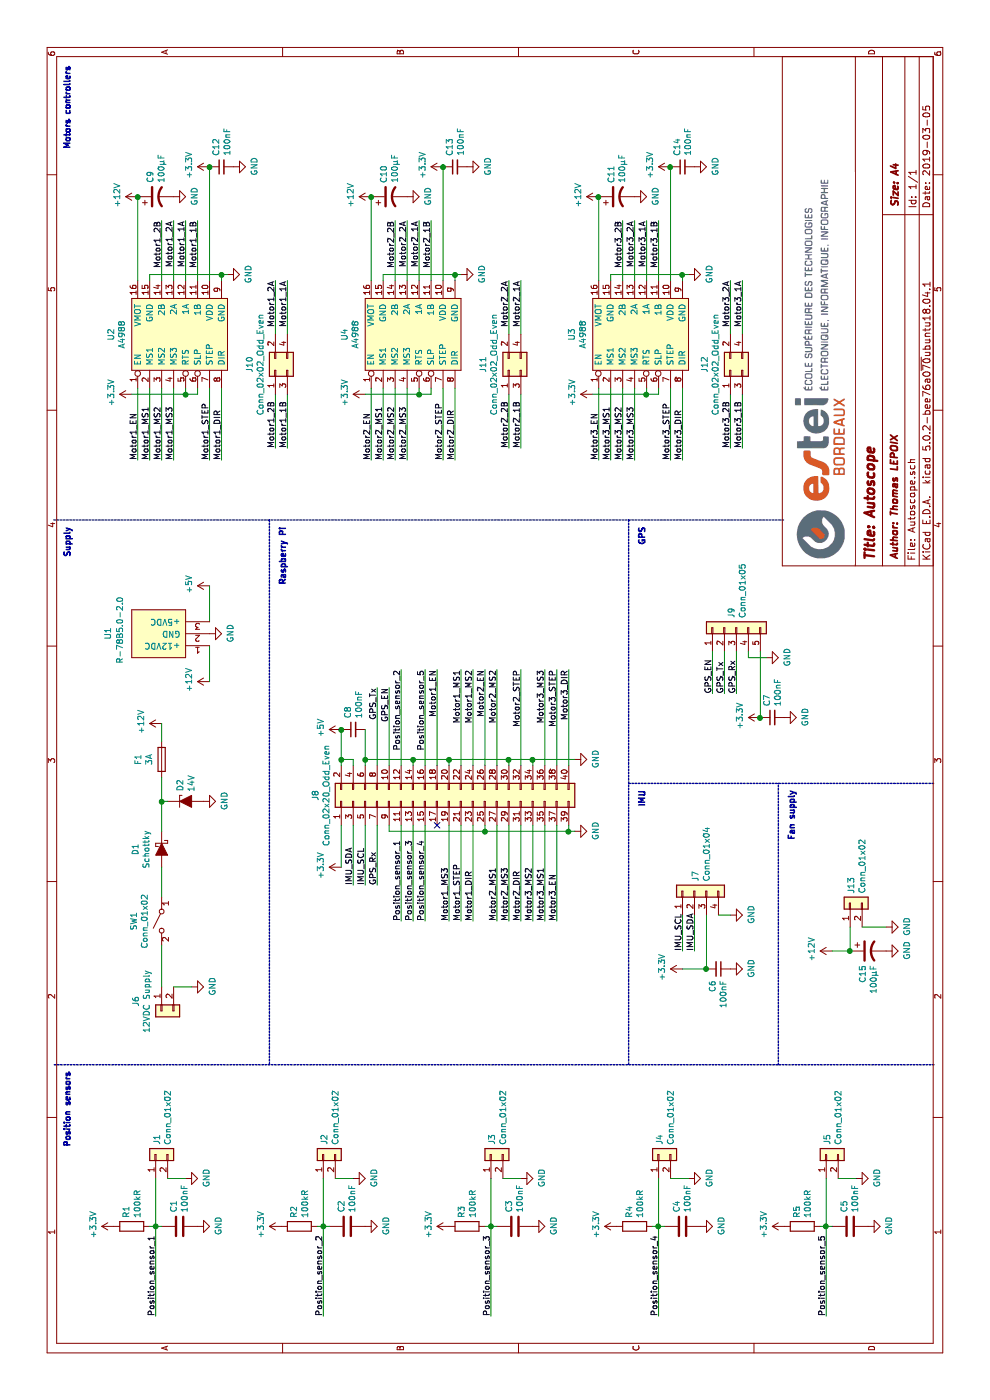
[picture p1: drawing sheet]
EESchema Schematic File Version 4
LIBS:Autoscope-cache
EELAYER 26 0
EELAYER END
$Descr A4 11693 8268
encoding utf-8
Sheet 1 1
Title "Autoscope"
Date "2019-03-05"
Rev ""
Comp ""
Comment1 ""
Comment2 ""
Comment3 ""
Comment4 ""
$EndDescr
$Comp
L Device:D_Zener_ALT D2
U 1 1
P 5000 1550
F 0 "D2" V 4954 1629 50  0000 L CNN
F 1 "14V" V 5045 1629 50  0000 L CNN
F 2 "Diode_SMD:D_SMC_Handsoldering" H 5000 1550 50  0001 C CNN
F 3 "~" H 5000 1550 50  0001 C CNN
	1    5000 1550
	0    1    1    0   
$EndComp
$Comp
L Device:D_Schottky_ALT D1
U 1 1
P 4600 1350
F 0 "D1" H 4600 1134 50  0000 C CNN
F 1 "Schottky" H 4600 1225 50  0000 C CNN
F 2 "Diode_SMD:D_SMC_Handsoldering" H 4600 1350 50  0001 C CNN
F 3 "~" H 4600 1350 50  0001 C CNN
	1    4600 1350
	-1   0    0    1   
$EndComp
$Comp
L power:+12V #PWR024
U 1 1
P 5650 1350
F 0 "#PWR024" H 5650 1200 50  0001 C CNN
F 1 "+12V" H 5665 1523 50  0000 C CNN
F 2 "" H 5650 1350 50  0001 C CNN
F 3 "" H 5650 1350 50  0001 C CNN
	1    5650 1350
	1    0    0    -1  
$EndComp
$Comp
L Switch:SW_SPST SW1
U 1 1
P 4000 1350
F 0 "SW1" H 4000 1585 50  0000 C CNN
F 1 "Conn_01x02" H 4000 1494 50  0000 C CNN
F 2 "Connector_PinHeader_2.54mm:PinHeader_1x02_P2.54mm_Horizontal" H 4000 1350 50  0001 C CNN
F 3 "" H 4000 1350 50  0001 C CNN
	1    4000 1350
	-1   0    0    -1  
$EndComp
Wire Wire Line
	4200 1350 4450 1350
$Comp
L Connector_Generic:Conn_01x02 J6
U 1 1
P 3250 1350
F 0 "J6" H 3170 1567 50  0000 C CNN
F 1 "12VDC Supply" H 3170 1476 50  0000 C CNN
F 2 "Autoscope:PJ-043H" H 3250 1350 50  0001 C CNN
F 3 "~" H 3250 1350 50  0001 C CNN
	1    3250 1350
	-1   0    0    -1  
$EndComp
Wire Wire Line
	3450 1350 3800 1350
$Comp
L power:GND #PWR016
U 1 1
P 3450 1600
F 0 "#PWR016" H 3450 1350 50  0001 C CNN
F 1 "GND" H 3455 1427 50  0000 C CNN
F 2 "" H 3450 1600 50  0001 C CNN
F 3 "" H 3450 1600 50  0001 C CNN
	1    3450 1600
	1    0    0    -1  
$EndComp
Wire Wire Line
	3450 1600 3450 1450
$Comp
L power:GND #PWR022
U 1 1
P 5000 1700
F 0 "#PWR022" H 5000 1450 50  0001 C CNN
F 1 "GND" H 5005 1527 50  0000 C CNN
F 2 "" H 5000 1700 50  0001 C CNN
F 3 "" H 5000 1700 50  0001 C CNN
	1    5000 1700
	1    0    0    -1  
$EndComp
Wire Wire Line
	4750 1350 5000 1350
Wire Wire Line
	5000 1400 5000 1350
$Comp
L power:GND #PWR030
U 1 1
P 6400 1750
F 0 "#PWR030" H 6400 1500 50  0001 C CNN
F 1 "GND" H 6405 1577 50  0000 C CNN
F 2 "" H 6400 1750 50  0001 C CNN
F 3 "" H 6400 1750 50  0001 C CNN
	1    6400 1750
	1    0    0    -1  
$EndComp
$Comp
L Connector_Generic:Conn_02x20_Odd_Even J8
U 1 1
P 5000 3750
F 0 "J8" H 5050 4867 50  0000 C CNN
F 1 "Conn_02x20_Odd_Even" H 5050 4776 50  0000 C CNN
F 2 "Connector_PinSocket_2.54mm:PinSocket_2x20_P2.54mm_Vertical" H 5000 3750 50  0001 C CNN
F 3 "~" H 5000 3750 50  0001 C CNN
	1    5000 3750
	1    0    0    -1  
$EndComp
$Comp
L power:+12V #PWR029
U 1 1
P 6000 1750
F 0 "#PWR029" H 6000 1600 50  0001 C CNN
F 1 "+12V" H 6015 1923 50  0000 C CNN
F 2 "" H 6000 1750 50  0001 C CNN
F 3 "" H 6000 1750 50  0001 C CNN
	1    6000 1750
	1    0    0    -1  
$EndComp
$Comp
L power:+5V #PWR031
U 1 1
P 6800 1750
F 0 "#PWR031" H 6800 1600 50  0001 C CNN
F 1 "+5V" H 6815 1923 50  0000 C CNN
F 2 "" H 6800 1750 50  0001 C CNN
F 3 "" H 6800 1750 50  0001 C CNN
	1    6800 1750
	1    0    0    -1  
$EndComp
$Comp
L power:GND #PWR023
U 1 1
P 5350 4800
F 0 "#PWR023" H 5350 4550 50  0001 C CNN
F 1 "GND" H 5355 4627 50  0000 C CNN
F 2 "" H 5350 4800 50  0001 C CNN
F 3 "" H 5350 4800 50  0001 C CNN
	1    5350 4800
	1    0    0    -1  
$EndComp
$Comp
L power:GND #PWR021
U 1 1
P 4750 4800
F 0 "#PWR021" H 4750 4550 50  0001 C CNN
F 1 "GND" H 4755 4627 50  0000 C CNN
F 2 "" H 4750 4800 50  0001 C CNN
F 3 "" H 4750 4800 50  0001 C CNN
	1    4750 4800
	1    0    0    -1  
$EndComp
Wire Wire Line
	4750 4800 4750 4750
Wire Wire Line
	4750 4750 4800 4750
Wire Wire Line
	4750 4750 4750 4050
Wire Wire Line
	4750 4050 4800 4050
Connection ~ 4750 4750
Wire Wire Line
	4750 4050 4750 3250
Wire Wire Line
	4750 3250 4800 3250
Connection ~ 4750 4050
Wire Wire Line
	5350 4800 5350 4450
Wire Wire Line
	5350 4450 5300 4450
Wire Wire Line
	5350 4450 5350 4250
Wire Wire Line
	5350 4250 5300 4250
Connection ~ 5350 4450
Wire Wire Line
	5350 4250 5350 3750
Wire Wire Line
	5350 3750 5300 3750
Connection ~ 5350 4250
Wire Wire Line
	5350 3750 5350 3450
Wire Wire Line
	5350 3450 5300 3450
Connection ~ 5350 3750
Wire Wire Line
	5350 3450 5350 3050
Wire Wire Line
	5350 3050 5300 3050
Connection ~ 5350 3450
$Comp
L power:+5V #PWR027
U 1 1
P 5600 2850
F 0 "#PWR027" H 5600 2700 50  0001 C CNN
F 1 "+5V" H 5615 3023 50  0000 C CNN
F 2 "" H 5600 2850 50  0001 C CNN
F 3 "" H 5600 2850 50  0001 C CNN
	1    5600 2850
	1    0    0    -1  
$EndComp
Wire Wire Line
	5300 2950 5350 2950
Wire Wire Line
	5350 2950 5350 2850
Wire Wire Line
	5350 2850 5300 2850
$Comp
L Device:C_Small C8
U 1 1
P 5600 2950
F 0 "C8" H 5692 2996 50  0000 L CNN
F 1 "100nF" H 5692 2905 50  0000 L CNN
F 2 "Capacitor_SMD:C_0805_2012Metric_Pad1.15x1.40mm_HandSolder" H 5600 2950 50  0001 C CNN
F 3 "~" H 5600 2950 50  0001 C CNN
	1    5600 2950
	1    0    0    -1  
$EndComp
Wire Wire Line
	5600 2850 5350 2850
Connection ~ 5600 2850
Connection ~ 5350 2850
Wire Wire Line
	5600 3050 5350 3050
Connection ~ 5350 3050
$Comp
L power:+3.3V #PWR020
U 1 1
P 4450 2850
F 0 "#PWR020" H 4450 2700 50  0001 C CNN
F 1 "+3.3V" H 4465 3023 50  0000 C CNN
F 2 "" H 4450 2850 50  0001 C CNN
F 3 "" H 4450 2850 50  0001 C CNN
	1    4450 2850
	1    0    0    -1  
$EndComp
$Comp
L Connector_Generic:Conn_01x02 J1
U 1 1
P 2050 1300
F 0 "J1" H 2130 1292 50  0000 L CNN
F 1 "Conn_01x02" H 2130 1201 50  0000 L CNN
F 2 "Connector_PinHeader_2.54mm:PinHeader_1x02_P2.54mm_Horizontal" H 2050 1300 50  0001 C CNN
F 3 "~" H 2050 1300 50  0001 C CNN
	1    2050 1300
	1    0    0    -1  
$EndComp
$Comp
L power:GND #PWR011
U 1 1
P 1850 1550
F 0 "#PWR011" H 1850 1300 50  0001 C CNN
F 1 "GND" H 1855 1377 50  0000 C CNN
F 2 "" H 1850 1550 50  0001 C CNN
F 3 "" H 1850 1550 50  0001 C CNN
	1    1850 1550
	1    0    0    -1  
$EndComp
Wire Wire Line
	1850 1550 1850 1400
$Comp
L Device:C C1
U 1 1
P 1450 1500
F 0 "C1" H 1335 1454 50  0000 R CNN
F 1 "100nF" H 1335 1545 50  0000 R CNN
F 2 "Capacitor_SMD:C_0805_2012Metric_Pad1.15x1.40mm_HandSolder" H 1488 1350 50  0001 C CNN
F 3 "~" H 1450 1500 50  0001 C CNN
	1    1450 1500
	-1   0    0    1   
$EndComp
$Comp
L power:GND #PWR02
U 1 1
P 1450 1650
F 0 "#PWR02" H 1450 1400 50  0001 C CNN
F 1 "GND" H 1455 1477 50  0000 C CNN
F 2 "" H 1450 1650 50  0001 C CNN
F 3 "" H 1450 1650 50  0001 C CNN
	1    1450 1650
	1    0    0    -1  
$EndComp
$Comp
L Device:R R1
U 1 1
P 1450 1100
F 0 "R1" H 1520 1146 50  0000 L CNN
F 1 "100kR" H 1520 1055 50  0000 L CNN
F 2 "Resistor_SMD:R_0805_2012Metric_Pad1.15x1.40mm_HandSolder" V 1380 1100 50  0001 C CNN
F 3 "~" H 1450 1100 50  0001 C CNN
	1    1450 1100
	1    0    0    -1  
$EndComp
Text Label 700  1300 0    50   ~ 0
Position_sensor_1
Wire Wire Line
	700  1300 1450 1300
Wire Wire Line
	1450 1250 1450 1300
Connection ~ 1450 1300
Wire Wire Line
	1450 1300 1850 1300
Wire Wire Line
	1450 1300 1450 1350
$Comp
L power:+3.3V #PWR01
U 1 1
P 1450 950
F 0 "#PWR01" H 1450 800 50  0001 C CNN
F 1 "+3.3V" H 1465 1123 50  0000 C CNN
F 2 "" H 1450 950 50  0001 C CNN
F 3 "" H 1450 950 50  0001 C CNN
	1    1450 950 
	1    0    0    -1  
$EndComp
Text Label 4300 3150 0    50   ~ 0
GPS_Rx
Wire Wire Line
	5950 3150 5300 3150
Text Label 5950 3150 2    50   ~ 0
GPS_Tx
Wire Wire Line
	5950 3250 5300 3250
Text Label 4300 2950 0    50   ~ 0
IMU_SDA
Wire Wire Line
	4300 2950 4800 2950
Text Label 4300 3050 0    50   ~ 0
IMU_SCL
Wire Wire Line
	4300 3050 4800 3050
Text Label 5950 3250 2    50   ~ 0
GPS_EN
$Comp
L Connector_Generic:Conn_01x04 J7
U 1 1
P 4250 5800
F 0 "J7" H 4330 5792 50  0000 L CNN
F 1 "Conn_01x04" H 4330 5701 50  0000 L CNN
F 2 "Connector_PinHeader_2.54mm:PinHeader_1x04_P2.54mm_Horizontal" H 4250 5800 50  0001 C CNN
F 3 "~" H 4250 5800 50  0001 C CNN
	1    4250 5800
	1    0    0    -1  
$EndComp
Text Label 3750 5700 0    50   ~ 0
IMU_SCL
Wire Wire Line
	3750 5700 4050 5700
Text Label 3750 5800 0    50   ~ 0
IMU_SDA
Wire Wire Line
	3750 5800 4050 5800
$Comp
L power:+3.3V #PWR017
U 1 1
P 3600 5700
F 0 "#PWR017" H 3600 5550 50  0001 C CNN
F 1 "+3.3V" H 3615 5873 50  0000 C CNN
F 2 "" H 3600 5700 50  0001 C CNN
F 3 "" H 3600 5700 50  0001 C CNN
	1    3600 5700
	1    0    0    -1  
$EndComp
$Comp
L Device:C_Small C6
U 1 1
P 3600 6000
F 0 "C6" H 3508 5954 50  0000 R CNN
F 1 "100nF" H 3508 6045 50  0000 R CNN
F 2 "Capacitor_SMD:C_0805_2012Metric_Pad1.15x1.40mm_HandSolder" H 3600 6000 50  0001 C CNN
F 3 "~" H 3600 6000 50  0001 C CNN
	1    3600 6000
	1    0    0    1   
$EndComp
Wire Wire Line
	3600 5700 3600 5900
$Comp
L power:GND #PWR018
U 1 1
P 3600 6100
F 0 "#PWR018" H 3600 5850 50  0001 C CNN
F 1 "GND" H 3605 5927 50  0000 C CNN
F 2 "" H 3600 6100 50  0001 C CNN
F 3 "" H 3600 6100 50  0001 C CNN
	1    3600 6100
	1    0    0    -1  
$EndComp
$Comp
L power:GND #PWR019
U 1 1
P 4050 6100
F 0 "#PWR019" H 4050 5850 50  0001 C CNN
F 1 "GND" H 4055 5927 50  0000 C CNN
F 2 "" H 4050 6100 50  0001 C CNN
F 3 "" H 4050 6100 50  0001 C CNN
	1    4050 6100
	1    0    0    -1  
$EndComp
Wire Wire Line
	4050 6100 4050 6000
Wire Wire Line
	4050 5900 3600 5900
Connection ~ 3600 5900
$Comp
L Connector_Generic:Conn_01x05 J9
U 1 1
P 6450 6150
F 0 "J9" H 6530 6192 50  0000 L CNN
F 1 "Conn_01x05" H 6530 6101 50  0000 L CNN
F 2 "Connector_PinHeader_2.54mm:PinHeader_1x05_P2.54mm_Horizontal" H 6450 6150 50  0001 C CNN
F 3 "~" H 6450 6150 50  0001 C CNN
	1    6450 6150
	1    0    0    -1  
$EndComp
Wire Wire Line
	6800 1750 6500 1750
Wire Wire Line
	6300 1750 6000 1750
$Comp
L Autoscope:R-78B5.0-2.0 U1
U 1 1
P 6400 1550
F 0 "U1" H 6350 2200 50  0000 L CNN
F 1 "R-78B5.0-2.0" H 6150 2100 50  0000 L CNN
F 2 "Autoscope:R-78B-2.0" H 6400 1550 50  0001 C CNN
F 3 "" H 6400 1550 50  0001 C CNN
	1    6400 1550
	1    0    0    -1  
$EndComp
$Comp
L Autoscope:A4988 U4
U 1 1
P 8900 3450
F 0 "U4" H 8900 4025 50  0000 C CNN
F 1 "A4988" H 8900 3934 50  0000 C CNN
F 2 "Autoscope:A4988" H 8900 3450 50  0001 C CNN
F 3 "" H 8900 3450 50  0001 C CNN
	1    8900 3450
	1    0    0    -1  
$EndComp
$Comp
L power:+3.3V #PWR034
U 1 1
P 8400 3050
F 0 "#PWR034" H 8400 2900 50  0001 C CNN
F 1 "+3.3V" H 8415 3223 50  0000 C CNN
F 2 "" H 8400 3050 50  0001 C CNN
F 3 "" H 8400 3050 50  0001 C CNN
	1    8400 3050
	1    0    0    -1  
$EndComp
Wire Wire Line
	8400 3050 8400 3500
Wire Wire Line
	8400 3500 8450 3500
Wire Wire Line
	8400 3500 8400 3600
Wire Wire Line
	8400 3600 8450 3600
Connection ~ 8400 3500
Text Label 7850 3100 0    50   ~ 0
Motor2_EN
Wire Wire Line
	7850 3100 8450 3100
Text Label 7850 3200 0    50   ~ 0
Motor2_MS1
Wire Wire Line
	7850 3200 8450 3200
Text Label 7850 3300 0    50   ~ 0
Motor2_MS2
Text Label 7850 3400 0    50   ~ 0
Motor2_MS3
Text Label 7850 3700 0    50   ~ 0
Motor2_STEP
Text Label 7850 3800 0    50   ~ 0
Motor2_DIR
Wire Wire Line
	7850 3800 8450 3800
Wire Wire Line
	8450 3700 7850 3700
Wire Wire Line
	7850 3400 8450 3400
Wire Wire Line
	8450 3300 7850 3300
$Comp
L Autoscope:A4988 U3
U 1 1
P 8900 5350
F 0 "U3" H 8900 5925 50  0000 C CNN
F 1 "A4988" H 8900 5834 50  0000 C CNN
F 2 "Autoscope:A4988" H 8900 5350 50  0001 C CNN
F 3 "" H 8900 5350 50  0001 C CNN
	1    8900 5350
	1    0    0    -1  
$EndComp
$Comp
L power:+3.3V #PWR033
U 1 1
P 8400 4950
F 0 "#PWR033" H 8400 4800 50  0001 C CNN
F 1 "+3.3V" H 8415 5123 50  0000 C CNN
F 2 "" H 8400 4950 50  0001 C CNN
F 3 "" H 8400 4950 50  0001 C CNN
	1    8400 4950
	1    0    0    -1  
$EndComp
Wire Wire Line
	8400 4950 8400 5400
Wire Wire Line
	8400 5400 8450 5400
Wire Wire Line
	8400 5400 8400 5500
Wire Wire Line
	8400 5500 8450 5500
Connection ~ 8400 5400
Text Label 7850 5000 0    50   ~ 0
Motor3_EN
Wire Wire Line
	7850 5000 8450 5000
Text Label 7850 5100 0    50   ~ 0
Motor3_MS1
Wire Wire Line
	7850 5100 8450 5100
Text Label 7850 5200 0    50   ~ 0
Motor3_MS2
Text Label 7850 5300 0    50   ~ 0
Motor3_MS3
Text Label 7850 5600 0    50   ~ 0
Motor3_STEP
Text Label 7850 5700 0    50   ~ 0
Motor3_DIR
Wire Wire Line
	7850 5700 8450 5700
Wire Wire Line
	8450 5600 7850 5600
Wire Wire Line
	7850 5300 8450 5300
Wire Wire Line
	8450 5200 7850 5200
$Comp
L Autoscope:A4988 U2
U 1 1
P 8900 1500
F 0 "U2" H 8900 2075 50  0000 C CNN
F 1 "A4988" H 8900 1984 50  0000 C CNN
F 2 "Autoscope:A4988" H 8900 1500 50  0001 C CNN
F 3 "" H 8900 1500 50  0001 C CNN
	1    8900 1500
	1    0    0    -1  
$EndComp
$Comp
L power:+3.3V #PWR044
U 1 1
P 10300 1750
F 0 "#PWR044" H 10300 1600 50  0001 C CNN
F 1 "+3.3V" H 10315 1923 50  0000 C CNN
F 2 "" H 10300 1750 50  0001 C CNN
F 3 "" H 10300 1750 50  0001 C CNN
	1    10300 1750
	1    0    0    -1  
$EndComp
$Comp
L power:GND #PWR035
U 1 1
P 9400 1900
F 0 "#PWR035" H 9400 1650 50  0001 C CNN
F 1 "GND" H 9405 1727 50  0000 C CNN
F 2 "" H 9400 1900 50  0001 C CNN
F 3 "" H 9400 1900 50  0001 C CNN
	1    9400 1900
	1    0    0    -1  
$EndComp
$Comp
L Device:C_Small C12
U 1 1
P 10300 1850
F 0 "C12" H 10392 1896 50  0000 L CNN
F 1 "100nF" H 10392 1805 50  0000 L CNN
F 2 "Capacitor_SMD:C_0805_2012Metric_Pad1.15x1.40mm_HandSolder" H 10300 1850 50  0001 C CNN
F 3 "~" H 10300 1850 50  0001 C CNN
	1    10300 1850
	1    0    0    -1  
$EndComp
$Comp
L power:GND #PWR045
U 1 1
P 10300 1950
F 0 "#PWR045" H 10300 1700 50  0001 C CNN
F 1 "GND" H 10305 1777 50  0000 C CNN
F 2 "" H 10300 1950 50  0001 C CNN
F 3 "" H 10300 1950 50  0001 C CNN
	1    10300 1950
	1    0    0    -1  
$EndComp
Wire Wire Line
	9400 1900 9400 1850
Wire Wire Line
	9400 1850 9350 1850
Wire Wire Line
	9400 1850 9400 1250
Wire Wire Line
	9400 1250 9350 1250
Connection ~ 9400 1850
$Comp
L power:+12V #PWR038
U 1 1
P 10050 1150
F 0 "#PWR038" H 10050 1000 50  0001 C CNN
F 1 "+12V" H 10065 1323 50  0000 C CNN
F 2 "" H 10050 1150 50  0001 C CNN
F 3 "" H 10050 1150 50  0001 C CNN
	1    10050 1150
	1    0    0    -1  
$EndComp
$Comp
L Device:CP1 C9
U 1 1
P 10050 1300
F 0 "C9" H 10165 1346 50  0000 L CNN
F 1 "100µF" H 10165 1255 50  0000 L CNN
F 2 "Capacitor_Tantalum_SMD:CP_EIA-7343-43_Kemet-X_Pad2.25x2.55mm_HandSolder" H 10050 1300 50  0001 C CNN
F 3 "~" H 10050 1300 50  0001 C CNN
	1    10050 1300
	1    0    0    -1  
$EndComp
$Comp
L power:GND #PWR039
U 1 1
P 10050 1450
F 0 "#PWR039" H 10050 1200 50  0001 C CNN
F 1 "GND" H 10055 1277 50  0000 C CNN
F 2 "" H 10050 1450 50  0001 C CNN
F 3 "" H 10050 1450 50  0001 C CNN
	1    10050 1450
	1    0    0    -1  
$EndComp
$Comp
L power:+3.3V #PWR032
U 1 1
P 8400 1100
F 0 "#PWR032" H 8400 950 50  0001 C CNN
F 1 "+3.3V" H 8415 1273 50  0000 C CNN
F 2 "" H 8400 1100 50  0001 C CNN
F 3 "" H 8400 1100 50  0001 C CNN
	1    8400 1100
	1    0    0    -1  
$EndComp
Wire Wire Line
	8400 1100 8400 1550
Wire Wire Line
	8400 1550 8450 1550
Wire Wire Line
	8400 1550 8400 1650
Wire Wire Line
	8400 1650 8450 1650
Connection ~ 8400 1550
Text Label 7850 1150 0    50   ~ 0
Motor1_EN
Wire Wire Line
	7850 1150 8450 1150
Text Label 7850 1250 0    50   ~ 0
Motor1_MS1
Wire Wire Line
	7850 1250 8450 1250
Text Label 7850 1350 0    50   ~ 0
Motor1_MS2
Text Label 7850 1450 0    50   ~ 0
Motor1_MS3
Text Label 7850 1750 0    50   ~ 0
Motor1_STEP
Text Label 7850 1850 0    50   ~ 0
Motor1_DIR
Wire Wire Line
	8450 1750 7850 1750
Wire Wire Line
	7850 1450 8450 1450
Wire Wire Line
	8450 1350 7850 1350
$Comp
L Connector_Generic:Conn_01x02 J2
U 1 1
P 2050 2700
F 0 "J2" H 2130 2692 50  0000 L CNN
F 1 "Conn_01x02" H 2130 2601 50  0000 L CNN
F 2 "Connector_PinHeader_2.54mm:PinHeader_1x02_P2.54mm_Horizontal" H 2050 2700 50  0001 C CNN
F 3 "~" H 2050 2700 50  0001 C CNN
	1    2050 2700
	1    0    0    -1  
$EndComp
$Comp
L power:GND #PWR012
U 1 1
P 1850 2950
F 0 "#PWR012" H 1850 2700 50  0001 C CNN
F 1 "GND" H 1855 2777 50  0000 C CNN
F 2 "" H 1850 2950 50  0001 C CNN
F 3 "" H 1850 2950 50  0001 C CNN
	1    1850 2950
	1    0    0    -1  
$EndComp
Wire Wire Line
	1850 2950 1850 2800
$Comp
L Device:C C2
U 1 1
P 1450 2900
F 0 "C2" H 1335 2854 50  0000 R CNN
F 1 "100nF" H 1335 2945 50  0000 R CNN
F 2 "Capacitor_SMD:C_0805_2012Metric_Pad1.15x1.40mm_HandSolder" H 1488 2750 50  0001 C CNN
F 3 "~" H 1450 2900 50  0001 C CNN
	1    1450 2900
	-1   0    0    1   
$EndComp
$Comp
L power:GND #PWR04
U 1 1
P 1450 3050
F 0 "#PWR04" H 1450 2800 50  0001 C CNN
F 1 "GND" H 1455 2877 50  0000 C CNN
F 2 "" H 1450 3050 50  0001 C CNN
F 3 "" H 1450 3050 50  0001 C CNN
	1    1450 3050
	1    0    0    -1  
$EndComp
$Comp
L Device:R R2
U 1 1
P 1450 2500
F 0 "R2" H 1520 2546 50  0000 L CNN
F 1 "100kR" H 1520 2455 50  0000 L CNN
F 2 "Resistor_SMD:R_0805_2012Metric_Pad1.15x1.40mm_HandSolder" V 1380 2500 50  0001 C CNN
F 3 "~" H 1450 2500 50  0001 C CNN
	1    1450 2500
	1    0    0    -1  
$EndComp
Text Label 700  2700 0    50   ~ 0
Position_sensor_2
Wire Wire Line
	700  2700 1450 2700
Wire Wire Line
	1450 2650 1450 2700
Connection ~ 1450 2700
Wire Wire Line
	1450 2700 1850 2700
Wire Wire Line
	1450 2700 1450 2750
$Comp
L power:+3.3V #PWR03
U 1 1
P 1450 2350
F 0 "#PWR03" H 1450 2200 50  0001 C CNN
F 1 "+3.3V" H 1465 2523 50  0000 C CNN
F 2 "" H 1450 2350 50  0001 C CNN
F 3 "" H 1450 2350 50  0001 C CNN
	1    1450 2350
	1    0    0    -1  
$EndComp
$Comp
L Connector_Generic:Conn_01x02 J3
U 1 1
P 2050 4100
F 0 "J3" H 2130 4092 50  0000 L CNN
F 1 "Conn_01x02" H 2130 4001 50  0000 L CNN
F 2 "Connector_PinHeader_2.54mm:PinHeader_1x02_P2.54mm_Horizontal" H 2050 4100 50  0001 C CNN
F 3 "~" H 2050 4100 50  0001 C CNN
	1    2050 4100
	1    0    0    -1  
$EndComp
$Comp
L power:GND #PWR013
U 1 1
P 1850 4350
F 0 "#PWR013" H 1850 4100 50  0001 C CNN
F 1 "GND" H 1855 4177 50  0000 C CNN
F 2 "" H 1850 4350 50  0001 C CNN
F 3 "" H 1850 4350 50  0001 C CNN
	1    1850 4350
	1    0    0    -1  
$EndComp
Wire Wire Line
	1850 4350 1850 4200
$Comp
L Device:C C3
U 1 1
P 1450 4300
F 0 "C3" H 1335 4254 50  0000 R CNN
F 1 "100nF" H 1335 4345 50  0000 R CNN
F 2 "Capacitor_SMD:C_0805_2012Metric_Pad1.15x1.40mm_HandSolder" H 1488 4150 50  0001 C CNN
F 3 "~" H 1450 4300 50  0001 C CNN
	1    1450 4300
	-1   0    0    1   
$EndComp
$Comp
L power:GND #PWR06
U 1 1
P 1450 4450
F 0 "#PWR06" H 1450 4200 50  0001 C CNN
F 1 "GND" H 1455 4277 50  0000 C CNN
F 2 "" H 1450 4450 50  0001 C CNN
F 3 "" H 1450 4450 50  0001 C CNN
	1    1450 4450
	1    0    0    -1  
$EndComp
$Comp
L Device:R R3
U 1 1
P 1450 3900
F 0 "R3" H 1520 3946 50  0000 L CNN
F 1 "100kR" H 1520 3855 50  0000 L CNN
F 2 "Resistor_SMD:R_0805_2012Metric_Pad1.15x1.40mm_HandSolder" V 1380 3900 50  0001 C CNN
F 3 "~" H 1450 3900 50  0001 C CNN
	1    1450 3900
	1    0    0    -1  
$EndComp
Text Label 700  4100 0    50   ~ 0
Position_sensor_3
Wire Wire Line
	700  4100 1450 4100
Wire Wire Line
	1450 4050 1450 4100
Connection ~ 1450 4100
Wire Wire Line
	1450 4100 1850 4100
Wire Wire Line
	1450 4100 1450 4150
$Comp
L power:+3.3V #PWR05
U 1 1
P 1450 3750
F 0 "#PWR05" H 1450 3600 50  0001 C CNN
F 1 "+3.3V" H 1465 3923 50  0000 C CNN
F 2 "" H 1450 3750 50  0001 C CNN
F 3 "" H 1450 3750 50  0001 C CNN
	1    1450 3750
	1    0    0    -1  
$EndComp
$Comp
L Connector_Generic:Conn_01x02 J4
U 1 1
P 2050 5500
F 0 "J4" H 2130 5492 50  0000 L CNN
F 1 "Conn_01x02" H 2130 5401 50  0000 L CNN
F 2 "Connector_PinHeader_2.54mm:PinHeader_1x02_P2.54mm_Horizontal" H 2050 5500 50  0001 C CNN
F 3 "~" H 2050 5500 50  0001 C CNN
	1    2050 5500
	1    0    0    -1  
$EndComp
$Comp
L power:GND #PWR014
U 1 1
P 1850 5750
F 0 "#PWR014" H 1850 5500 50  0001 C CNN
F 1 "GND" H 1855 5577 50  0000 C CNN
F 2 "" H 1850 5750 50  0001 C CNN
F 3 "" H 1850 5750 50  0001 C CNN
	1    1850 5750
	1    0    0    -1  
$EndComp
Wire Wire Line
	1850 5750 1850 5600
$Comp
L Device:C C4
U 1 1
P 1450 5700
F 0 "C4" H 1335 5654 50  0000 R CNN
F 1 "100nF" H 1335 5745 50  0000 R CNN
F 2 "Capacitor_SMD:C_0805_2012Metric_Pad1.15x1.40mm_HandSolder" H 1488 5550 50  0001 C CNN
F 3 "~" H 1450 5700 50  0001 C CNN
	1    1450 5700
	-1   0    0    1   
$EndComp
$Comp
L power:GND #PWR08
U 1 1
P 1450 5850
F 0 "#PWR08" H 1450 5600 50  0001 C CNN
F 1 "GND" H 1455 5677 50  0000 C CNN
F 2 "" H 1450 5850 50  0001 C CNN
F 3 "" H 1450 5850 50  0001 C CNN
	1    1450 5850
	1    0    0    -1  
$EndComp
$Comp
L Device:R R4
U 1 1
P 1450 5300
F 0 "R4" H 1520 5346 50  0000 L CNN
F 1 "100kR" H 1520 5255 50  0000 L CNN
F 2 "Resistor_SMD:R_0805_2012Metric_Pad1.15x1.40mm_HandSolder" V 1380 5300 50  0001 C CNN
F 3 "~" H 1450 5300 50  0001 C CNN
	1    1450 5300
	1    0    0    -1  
$EndComp
Text Label 700  5500 0    50   ~ 0
Position_sensor_4
Wire Wire Line
	700  5500 1450 5500
Wire Wire Line
	1450 5450 1450 5500
Connection ~ 1450 5500
Wire Wire Line
	1450 5500 1850 5500
Wire Wire Line
	1450 5500 1450 5550
$Comp
L power:+3.3V #PWR07
U 1 1
P 1450 5150
F 0 "#PWR07" H 1450 5000 50  0001 C CNN
F 1 "+3.3V" H 1465 5323 50  0000 C CNN
F 2 "" H 1450 5150 50  0001 C CNN
F 3 "" H 1450 5150 50  0001 C CNN
	1    1450 5150
	1    0    0    -1  
$EndComp
Text Label 6100 3350 2    50   ~ 0
Position_sensor_2
Text Label 4000 3350 0    50   ~ 0
Position_sensor_1
Text Label 4000 3450 0    50   ~ 0
Position_sensor_3
Text Label 4000 3550 0    50   ~ 0
Position_sensor_4
Wire Wire Line
	4800 3350 4000 3350
Wire Wire Line
	4000 3450 4800 3450
Wire Wire Line
	4800 3550 4000 3550
Text Label 4000 3950 0    50   ~ 0
Motor1_DIR
Text Label 4000 3850 0    50   ~ 0
Motor1_STEP
Wire Wire Line
	6100 3650 5300 3650
Text Label 4000 3750 0    50   ~ 0
Motor1_MS3
Text Label 6100 3950 2    50   ~ 0
Motor1_MS2
Text Label 6100 3850 2    50   ~ 0
Motor1_MS1
Text Label 6100 3650 2    50   ~ 0
Motor1_EN
Wire Wire Line
	4000 3750 4800 3750
Wire Wire Line
	4800 3850 4000 3850
Wire Wire Line
	4000 3950 4800 3950
Wire Wire Line
	5300 3850 6100 3850
Text Label 4000 4350 0    50   ~ 0
Motor2_DIR
Text Label 6100 4350 2    50   ~ 0
Motor2_STEP
Wire Wire Line
	6100 4050 5300 4050
Wire Wire Line
	5300 3950 6100 3950
Text Label 4000 4250 0    50   ~ 0
Motor2_MS3
Text Label 4000 4150 0    50   ~ 0
Motor2_MS1
Text Label 6100 4150 2    50   ~ 0
Motor2_MS2
Text Label 6100 4050 2    50   ~ 0
Motor2_EN
Wire Wire Line
	4000 4150 4800 4150
Wire Wire Line
	4800 4250 4000 4250
Wire Wire Line
	4000 4350 4800 4350
Wire Wire Line
	5300 4150 6100 4150
Text Label 6100 4750 2    50   ~ 0
Motor3_DIR
Text Label 6100 4650 2    50   ~ 0
Motor3_STEP
Text Label 6100 4550 2    50   ~ 0
Motor3_MS3
Text Label 4000 4450 0    50   ~ 0
Motor3_MS2
Text Label 4000 4550 0    50   ~ 0
Motor3_MS1
Text Label 4000 4650 0    50   ~ 0
Motor3_EN
Wire Wire Line
	6100 4350 5300 4350
Wire Wire Line
	4800 4450 4000 4450
Wire Wire Line
	4000 4550 4800 4550
Wire Wire Line
	4800 4650 4000 4650
Wire Wire Line
	5300 4650 6100 4650
Wire Wire Line
	6100 4550 5300 4550
$Comp
L Connector_Generic:Conn_01x02 J5
U 1 1
P 2050 6900
F 0 "J5" H 2130 6892 50  0000 L CNN
F 1 "Conn_01x02" H 2130 6801 50  0000 L CNN
F 2 "Connector_PinHeader_2.54mm:PinHeader_1x02_P2.54mm_Horizontal" H 2050 6900 50  0001 C CNN
F 3 "~" H 2050 6900 50  0001 C CNN
	1    2050 6900
	1    0    0    -1  
$EndComp
$Comp
L power:GND #PWR015
U 1 1
P 1850 7150
F 0 "#PWR015" H 1850 6900 50  0001 C CNN
F 1 "GND" H 1855 6977 50  0000 C CNN
F 2 "" H 1850 7150 50  0001 C CNN
F 3 "" H 1850 7150 50  0001 C CNN
	1    1850 7150
	1    0    0    -1  
$EndComp
Wire Wire Line
	1850 7150 1850 7000
$Comp
L Device:C C5
U 1 1
P 1450 7100
F 0 "C5" H 1335 7054 50  0000 R CNN
F 1 "100nF" H 1335 7145 50  0000 R CNN
F 2 "Capacitor_SMD:C_0805_2012Metric_Pad1.15x1.40mm_HandSolder" H 1488 6950 50  0001 C CNN
F 3 "~" H 1450 7100 50  0001 C CNN
	1    1450 7100
	-1   0    0    1   
$EndComp
$Comp
L power:GND #PWR010
U 1 1
P 1450 7250
F 0 "#PWR010" H 1450 7000 50  0001 C CNN
F 1 "GND" H 1455 7077 50  0000 C CNN
F 2 "" H 1450 7250 50  0001 C CNN
F 3 "" H 1450 7250 50  0001 C CNN
	1    1450 7250
	1    0    0    -1  
$EndComp
$Comp
L Device:R R5
U 1 1
P 1450 6700
F 0 "R5" H 1520 6746 50  0000 L CNN
F 1 "100kR" H 1520 6655 50  0000 L CNN
F 2 "Resistor_SMD:R_0805_2012Metric_Pad1.15x1.40mm_HandSolder" V 1380 6700 50  0001 C CNN
F 3 "~" H 1450 6700 50  0001 C CNN
	1    1450 6700
	1    0    0    -1  
$EndComp
Text Label 700  6900 0    50   ~ 0
Position_sensor_5
Wire Wire Line
	700  6900 1450 6900
Wire Wire Line
	1450 6850 1450 6900
Connection ~ 1450 6900
Wire Wire Line
	1450 6900 1850 6900
Wire Wire Line
	1450 6900 1450 6950
$Comp
L power:+3.3V #PWR09
U 1 1
P 1450 6550
F 0 "#PWR09" H 1450 6400 50  0001 C CNN
F 1 "+3.3V" H 1465 6723 50  0000 C CNN
F 2 "" H 1450 6550 50  0001 C CNN
F 3 "" H 1450 6550 50  0001 C CNN
	1    1450 6550
	1    0    0    -1  
$EndComp
Wire Wire Line
	6100 4750 5300 4750
Text Label 6100 3550 2    50   ~ 0
Position_sensor_5
Wire Wire Line
	5300 3550 6100 3550
$Comp
L power:GND #PWR028
U 1 1
P 6200 6400
F 0 "#PWR028" H 6200 6150 50  0001 C CNN
F 1 "GND" H 6205 6227 50  0000 C CNN
F 2 "" H 6200 6400 50  0001 C CNN
F 3 "" H 6200 6400 50  0001 C CNN
	1    6200 6400
	1    0    0    -1  
$EndComp
$Comp
L power:+3.3V #PWR025
U 1 1
P 5700 6350
F 0 "#PWR025" H 5700 6200 50  0001 C CNN
F 1 "+3.3V" H 5715 6523 50  0000 C CNN
F 2 "" H 5700 6350 50  0001 C CNN
F 3 "" H 5700 6350 50  0001 C CNN
	1    5700 6350
	1    0    0    -1  
$EndComp
$Comp
L Device:C_Small C7
U 1 1
P 5700 6450
F 0 "C7" H 5792 6496 50  0000 L CNN
F 1 "100nF" H 5792 6405 50  0000 L CNN
F 2 "Capacitor_SMD:C_0805_2012Metric_Pad1.15x1.40mm_HandSolder" H 5700 6450 50  0001 C CNN
F 3 "~" H 5700 6450 50  0001 C CNN
	1    5700 6450
	1    0    0    -1  
$EndComp
$Comp
L power:GND #PWR026
U 1 1
P 5700 6550
F 0 "#PWR026" H 5700 6300 50  0001 C CNN
F 1 "GND" H 5705 6377 50  0000 C CNN
F 2 "" H 5700 6550 50  0001 C CNN
F 3 "" H 5700 6550 50  0001 C CNN
	1    5700 6550
	1    0    0    -1  
$EndComp
Text Label 5900 6050 0    50   ~ 0
GPS_Tx
Wire Wire Line
	5900 5950 6250 5950
Text Label 5900 6150 0    50   ~ 0
GPS_Rx
Wire Wire Line
	5900 6050 6250 6050
Text Label 5900 5950 0    50   ~ 0
GPS_EN
Wire Wire Line
	5900 6150 6250 6150
Wire Wire Line
	6250 6250 6200 6250
Wire Wire Line
	6200 6250 6200 6400
Wire Wire Line
	6250 6350 5700 6350
Connection ~ 5700 6350
Text Label 9850 1350 2    50   ~ 0
Motor1_2B
Wire Wire Line
	9350 1350 9850 1350
Text Label 9850 1450 2    50   ~ 0
Motor1_2A
Wire Wire Line
	9350 1450 9850 1450
Text Label 9850 1550 2    50   ~ 0
Motor1_1A
Wire Wire Line
	9350 1550 9850 1550
Wire Wire Line
	9350 1650 9850 1650
Text Label 9850 1650 2    50   ~ 0
Motor1_1B
Connection ~ 10300 1750
Text Label 7950 2300 0    50   ~ 0
Motor1_2B
Text Label 7950 2400 0    50   ~ 0
Motor1_1B
Wire Wire Line
	7950 2400 8400 2400
Text Label 9350 2400 2    50   ~ 0
Motor1_1A
Wire Wire Line
	9350 2400 8900 2400
Text Label 9350 2300 2    50   ~ 0
Motor1_2A
Wire Wire Line
	9350 2300 8900 2300
Wire Wire Line
	7950 2300 8400 2300
Wire Wire Line
	7850 1850 8450 1850
Wire Wire Line
	9350 1150 10050 1150
Connection ~ 10050 1150
Wire Wire Line
	9350 1750 10300 1750
$Comp
L power:+3.3V #PWR0101
U 1 1
P 10300 3700
F 0 "#PWR0101" H 10300 3550 50  0001 C CNN
F 1 "+3.3V" H 10315 3873 50  0000 C CNN
F 2 "" H 10300 3700 50  0001 C CNN
F 3 "" H 10300 3700 50  0001 C CNN
	1    10300 3700
	1    0    0    -1  
$EndComp
$Comp
L power:GND #PWR0102
U 1 1
P 9400 3850
F 0 "#PWR0102" H 9400 3600 50  0001 C CNN
F 1 "GND" H 9405 3677 50  0000 C CNN
F 2 "" H 9400 3850 50  0001 C CNN
F 3 "" H 9400 3850 50  0001 C CNN
	1    9400 3850
	1    0    0    -1  
$EndComp
$Comp
L Device:C_Small C13
U 1 1
P 10300 3800
F 0 "C13" H 10392 3846 50  0000 L CNN
F 1 "100nF" H 10392 3755 50  0000 L CNN
F 2 "Capacitor_SMD:C_0805_2012Metric_Pad1.15x1.40mm_HandSolder" H 10300 3800 50  0001 C CNN
F 3 "~" H 10300 3800 50  0001 C CNN
	1    10300 3800
	1    0    0    -1  
$EndComp
$Comp
L power:GND #PWR0103
U 1 1
P 10300 3900
F 0 "#PWR0103" H 10300 3650 50  0001 C CNN
F 1 "GND" H 10305 3727 50  0000 C CNN
F 2 "" H 10300 3900 50  0001 C CNN
F 3 "" H 10300 3900 50  0001 C CNN
	1    10300 3900
	1    0    0    -1  
$EndComp
Wire Wire Line
	9400 3850 9400 3800
Wire Wire Line
	9400 3800 9350 3800
Wire Wire Line
	9400 3800 9400 3200
Wire Wire Line
	9400 3200 9350 3200
Connection ~ 9400 3800
$Comp
L power:+12V #PWR0104
U 1 1
P 10050 3100
F 0 "#PWR0104" H 10050 2950 50  0001 C CNN
F 1 "+12V" H 10065 3273 50  0000 C CNN
F 2 "" H 10050 3100 50  0001 C CNN
F 3 "" H 10050 3100 50  0001 C CNN
	1    10050 3100
	1    0    0    -1  
$EndComp
$Comp
L Device:CP1 C10
U 1 1
P 10050 3250
F 0 "C10" H 10165 3296 50  0000 L CNN
F 1 "100µF" H 10165 3205 50  0000 L CNN
F 2 "Capacitor_Tantalum_SMD:CP_EIA-7343-43_Kemet-X_Pad2.25x2.55mm_HandSolder" H 10050 3250 50  0001 C CNN
F 3 "~" H 10050 3250 50  0001 C CNN
	1    10050 3250
	1    0    0    -1  
$EndComp
$Comp
L power:GND #PWR0105
U 1 1
P 10050 3400
F 0 "#PWR0105" H 10050 3150 50  0001 C CNN
F 1 "GND" H 10055 3227 50  0000 C CNN
F 2 "" H 10050 3400 50  0001 C CNN
F 3 "" H 10050 3400 50  0001 C CNN
	1    10050 3400
	1    0    0    -1  
$EndComp
Text Label 9850 3300 2    50   ~ 0
Motor2_2B
Wire Wire Line
	9350 3300 9850 3300
Text Label 9850 3400 2    50   ~ 0
Motor2_2A
Wire Wire Line
	9350 3400 9850 3400
Text Label 9850 3500 2    50   ~ 0
Motor2_1A
Wire Wire Line
	9350 3500 9850 3500
Wire Wire Line
	9350 3600 9850 3600
Text Label 9850 3600 2    50   ~ 0
Motor2_1B
Connection ~ 10300 3700
Wire Wire Line
	9350 3100 10050 3100
Connection ~ 10050 3100
Wire Wire Line
	9350 3700 10300 3700
$Comp
L power:+3.3V #PWR0106
U 1 1
P 10300 5600
F 0 "#PWR0106" H 10300 5450 50  0001 C CNN
F 1 "+3.3V" H 10315 5773 50  0000 C CNN
F 2 "" H 10300 5600 50  0001 C CNN
F 3 "" H 10300 5600 50  0001 C CNN
	1    10300 5600
	1    0    0    -1  
$EndComp
$Comp
L power:GND #PWR0107
U 1 1
P 9400 5750
F 0 "#PWR0107" H 9400 5500 50  0001 C CNN
F 1 "GND" H 9405 5577 50  0000 C CNN
F 2 "" H 9400 5750 50  0001 C CNN
F 3 "" H 9400 5750 50  0001 C CNN
	1    9400 5750
	1    0    0    -1  
$EndComp
$Comp
L Device:C_Small C14
U 1 1
P 10300 5700
F 0 "C14" H 10392 5746 50  0000 L CNN
F 1 "100nF" H 10392 5655 50  0000 L CNN
F 2 "Capacitor_SMD:C_0805_2012Metric_Pad1.15x1.40mm_HandSolder" H 10300 5700 50  0001 C CNN
F 3 "~" H 10300 5700 50  0001 C CNN
	1    10300 5700
	1    0    0    -1  
$EndComp
$Comp
L power:GND #PWR0108
U 1 1
P 10300 5800
F 0 "#PWR0108" H 10300 5550 50  0001 C CNN
F 1 "GND" H 10305 5627 50  0000 C CNN
F 2 "" H 10300 5800 50  0001 C CNN
F 3 "" H 10300 5800 50  0001 C CNN
	1    10300 5800
	1    0    0    -1  
$EndComp
Wire Wire Line
	9400 5750 9400 5700
Wire Wire Line
	9400 5700 9350 5700
Wire Wire Line
	9400 5700 9400 5100
Wire Wire Line
	9400 5100 9350 5100
Connection ~ 9400 5700
$Comp
L power:+12V #PWR0109
U 1 1
P 10050 5000
F 0 "#PWR0109" H 10050 4850 50  0001 C CNN
F 1 "+12V" H 10065 5173 50  0000 C CNN
F 2 "" H 10050 5000 50  0001 C CNN
F 3 "" H 10050 5000 50  0001 C CNN
	1    10050 5000
	1    0    0    -1  
$EndComp
$Comp
L Device:CP1 C11
U 1 1
P 10050 5150
F 0 "C11" H 10165 5196 50  0000 L CNN
F 1 "100µF" H 10165 5105 50  0000 L CNN
F 2 "Capacitor_Tantalum_SMD:CP_EIA-7343-43_Kemet-X_Pad2.25x2.55mm_HandSolder" H 10050 5150 50  0001 C CNN
F 3 "~" H 10050 5150 50  0001 C CNN
	1    10050 5150
	1    0    0    -1  
$EndComp
$Comp
L power:GND #PWR0110
U 1 1
P 10050 5300
F 0 "#PWR0110" H 10050 5050 50  0001 C CNN
F 1 "GND" H 10055 5127 50  0000 C CNN
F 2 "" H 10050 5300 50  0001 C CNN
F 3 "" H 10050 5300 50  0001 C CNN
	1    10050 5300
	1    0    0    -1  
$EndComp
Text Label 9850 5200 2    50   ~ 0
Motor3_2B
Wire Wire Line
	9350 5200 9850 5200
Text Label 9850 5300 2    50   ~ 0
Motor3_2A
Wire Wire Line
	9350 5300 9850 5300
Text Label 9850 5400 2    50   ~ 0
Motor3_1A
Wire Wire Line
	9350 5400 9850 5400
Wire Wire Line
	9350 5500 9850 5500
Text Label 9850 5500 2    50   ~ 0
Motor3_1B
Connection ~ 10300 5600
Wire Wire Line
	9350 5000 10050 5000
Connection ~ 10050 5000
Wire Wire Line
	9350 5600 10300 5600
Text Label 7950 4250 0    50   ~ 0
Motor2_2B
Text Label 7950 4350 0    50   ~ 0
Motor2_1B
Wire Wire Line
	7950 4350 8400 4350
Text Label 9350 4350 2    50   ~ 0
Motor2_1A
Wire Wire Line
	9350 4350 8900 4350
Text Label 9350 4250 2    50   ~ 0
Motor2_2A
Wire Wire Line
	9350 4250 8900 4250
Wire Wire Line
	7950 4250 8400 4250
Text Label 7950 6100 0    50   ~ 0
Motor3_2B
Text Label 7950 6200 0    50   ~ 0
Motor3_1B
Wire Wire Line
	7950 6200 8400 6200
Text Label 9350 6200 2    50   ~ 0
Motor3_1A
Wire Wire Line
	9350 6200 8900 6200
Text Label 9350 6100 2    50   ~ 0
Motor3_2A
Wire Wire Line
	9350 6100 8900 6100
Wire Wire Line
	7950 6100 8400 6100
$Comp
L Device:Fuse F1
U 1 1
P 5350 1350
F 0 "F1" V 5153 1350 50  0000 C CNN
F 1 "3A" V 5244 1350 50  0000 C CNN
F 2 "Autoscope:Fuseholder5x20_horiz_SemiClosed_Casing10x25mm" V 5280 1350 50  0001 C CNN
F 3 "~" H 5350 1350 50  0001 C CNN
	1    5350 1350
	0    1    1    0   
$EndComp
Wire Wire Line
	5500 1350 5650 1350
Wire Wire Line
	5200 1350 5000 1350
Connection ~ 5000 1350
$Comp
L Connector_Generic:Conn_02x02_Odd_Even J12
U 1 1
P 8600 6100
F 0 "J12" H 8650 6317 50  0000 C CNN
F 1 "Conn_02x02_Odd_Even" H 8650 6226 50  0000 C CNN
F 2 "Connector_PinHeader_2.54mm:PinHeader_2x02_P2.54mm_Horizontal" H 8600 6100 50  0001 C CNN
F 3 "~" H 8600 6100 50  0001 C CNN
	1    8600 6100
	1    0    0    -1  
$EndComp
$Comp
L Connector_Generic:Conn_02x02_Odd_Even J11
U 1 1
P 8600 4250
F 0 "J11" H 8650 4467 50  0000 C CNN
F 1 "Conn_02x02_Odd_Even" H 8650 4376 50  0000 C CNN
F 2 "Connector_PinHeader_2.54mm:PinHeader_2x02_P2.54mm_Horizontal" H 8600 4250 50  0001 C CNN
F 3 "~" H 8600 4250 50  0001 C CNN
	1    8600 4250
	1    0    0    -1  
$EndComp
$Comp
L Connector_Generic:Conn_02x02_Odd_Even J10
U 1 1
P 8600 2300
F 0 "J10" H 8650 2517 50  0000 C CNN
F 1 "Conn_02x02_Odd_Even" H 8650 2426 50  0000 C CNN
F 2 "Connector_PinHeader_2.54mm:PinHeader_2x02_P2.54mm_Horizontal" H 8600 2300 50  0001 C CNN
F 3 "~" H 8600 2300 50  0001 C CNN
	1    8600 2300
	1    0    0    -1  
$EndComp
Wire Wire Line
	5300 3350 6100 3350
Wire Wire Line
	4300 3150 4800 3150
Wire Notes Line width 12
	2800 7800 2800 450 
Wire Notes Line width 12
	7350 450  7350 6550
Wire Notes Line width 12
	7350 5250 2800 5250
Wire Notes Line width 12
	7350 2250 2800 2250
Text Notes 7300 5400 2    50   ~ 10
GPS
Text Notes 5100 5400 2    50   ~ 10
IMU
Text Notes 7300 2400 2    50   ~ 10
Raspberry Pi
Text Notes 7300 600  2    50   ~ 10
Supply
Text Notes 11150 600  2    50   ~ 10
Motors controllers
Text Notes 2750 600  2    50   ~ 10
Position sensors
Wire Wire Line
	4450 2850 4800 2850
NoConn ~ 4800 3650
$Comp
L Connector_Generic:Conn_01x02 J13
U 1 1
P 4150 7100
F 0 "J13" H 4230 7092 50  0000 L CNN
F 1 "Conn_01x02" H 4230 7001 50  0000 L CNN
F 2 "Connector_PinHeader_2.54mm:PinHeader_1x02_P2.54mm_Horizontal" H 4150 7100 50  0001 C CNN
F 3 "~" H 4150 7100 50  0001 C CNN
	1    4150 7100
	1    0    0    -1  
$EndComp
$Comp
L power:GND #PWR0111
U 1 1
P 3950 7400
F 0 "#PWR0111" H 3950 7150 50  0001 C CNN
F 1 "GND" H 3955 7227 50  0000 C CNN
F 2 "" H 3950 7400 50  0001 C CNN
F 3 "" H 3950 7400 50  0001 C CNN
	1    3950 7400
	1    0    0    -1  
$EndComp
$Comp
L power:+12V #PWR0112
U 1 1
P 3750 6950
F 0 "#PWR0112" H 3750 6800 50  0001 C CNN
F 1 "+12V" H 3765 7123 50  0000 C CNN
F 2 "" H 3750 6950 50  0001 C CNN
F 3 "" H 3750 6950 50  0001 C CNN
	1    3750 6950
	1    0    0    -1  
$EndComp
Wire Wire Line
	3750 6950 3750 7100
$Comp
L Device:CP1 C15
U 1 1
P 3750 7250
F 0 "C15" H 3865 7296 50  0000 L CNN
F 1 "100µF" H 3865 7205 50  0000 L CNN
F 2 "Capacitor_Tantalum_SMD:CP_EIA-7343-43_Kemet-X_Pad2.25x2.55mm_HandSolder" H 3750 7250 50  0001 C CNN
F 3 "~" H 3750 7250 50  0001 C CNN
	1    3750 7250
	-1   0    0    -1  
$EndComp
Wire Wire Line
	3950 7100 3750 7100
Connection ~ 3750 7100
Wire Wire Line
	3950 7200 3950 7400
$Comp
L power:GND #PWR0113
U 1 1
P 3750 7400
F 0 "#PWR0113" H 3750 7150 50  0001 C CNN
F 1 "GND" H 3755 7227 50  0000 C CNN
F 2 "" H 3750 7400 50  0001 C CNN
F 3 "" H 3750 7400 50  0001 C CNN
	1    3750 7400
	1    0    0    -1  
$EndComp
Wire Notes Line width 12
	2800 6500 5150 6500
Text Notes 5100 6650 2    50   ~ 10
Fan supply
Wire Notes Line width 12
	5150 5250 5150 7800
$EndSCHEMATC
